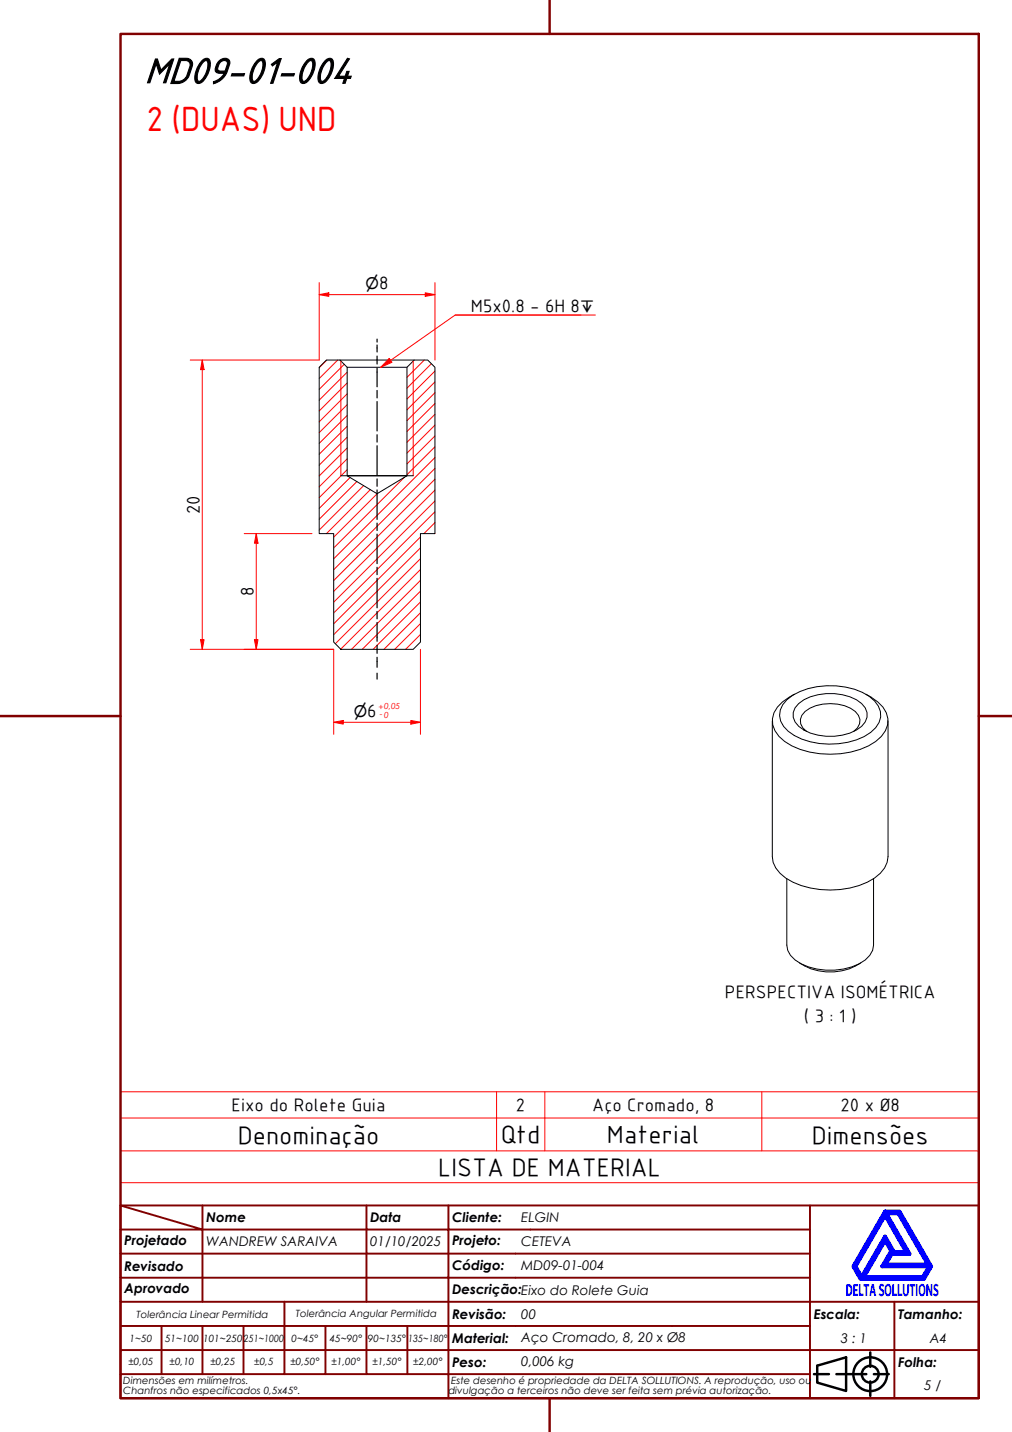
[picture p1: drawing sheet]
<svg xmlns="http://www.w3.org/2000/svg" width="210mm" height="297mm" viewBox="0 0 210 297" stroke-linecap="round" stroke-linejoin="round" font-family="sans-serif">
<!-- layer: Hatch (ABNT) -->
<g fill="none" stroke="#f00" stroke-width=".21">
<path d="M67.8 74.7l-1.6 1.6M70 74.7l-3.8 3.8M71.4 75.6l-5.2 5.2M72 79.4l-5.8 5.8M72 77.2l-5.8 5.8M88 74.7l-3.6 3.6M89.5 75.4l-5.1 5.1M90.2 79.2l-5.8 5.8M90.2 77l-5.8 5.8M72 97.4l-5.8 5.8M72 95.2l-5.8 5.8M72 92.9l-5.8 5.8"/>
<path d="M72 90.7l-5.8 5.8M72 88.4l-5.8 5.8M72 86.2l-5.8 5.8M72 83.9l-5.8 5.8M72 81.7l-5.8 5.8M72.6 99l-6.4 6.5M74 99.9l-7.8 7.8M83.9 99l-14.7 14.7M90.2 99.4l-21 21M90.2 97.2l-21 21M90.2 94.9l-21 21M90.2 92.7l-5.8 5.8"/>
<path d="M90.2 90.4l-5.8 5.8M90.2 88.2l-5.8 5.8M90.2 85.9l-5.8 5.8M90.2 83.7l-5.8 5.8M90.2 81.5l-5.8 5.8M75.4 100.7l-9.2 9.2M76.8 101.6l-9.1 9.1M78.3 102.4l-9.1 9M87.2 118.1l-16.5 16.5M87.2 115.9l-17.6 17.6M87.2 113.7l-18 17.9M87.2 111.4l-18 18"/>
<path d="M90.2 110.6v.1M90.2 108.4l-2.3 2.3M90.2 106.2l-21 21M90.2 103.9l-21 21M90.2 101.7l-21 21M87.2 131.6l-3.1 3.1M87.2 129.4l-5.3 5.3M87.2 127.1l-7.6 7.6M87.2 124.9l-9.8 9.8M87.2 122.6l-12.1 12.1M87.2 120.4l-14.3 14.3"/>
</g>
<!-- layer: Visible (ABNT) -->
<path d="M66.2 76.2l1.5-1.5h2.8l1.5 1.5v22.5l6.2 3.7 6.2-3.7v-22.5l1.5-1.5h2.8l1.5 1.5v34.5h-3v22.5l-1.5 1.5h-15l-1.5-1.5v-22.5h-3zM70.5 74.7h15.4M72 76.2h12.4M70.7 98.7h15M160.2 149.5v28.2a5.7 5.7 0 0 0 2.8 4.4 18.3 18.3 0 0 0 18.4 0 5.6 5.6 0 0 0 2.8-4.4v-28.2M163.2 145.1a14.5 14.5 0 0 1 12.2-2.6 10 10 0 0 1 6.8 4 3.7 3.7 0 0 1-.6 4.4 12.9 12.9 0 0 1-9.7 3.5 12.2 12.2 0 0 1-9.4-3.7 3.9 3.9 0 0 1 .7-5.6zM164.8 144a8.8 8.8 0 0 0-4.3 3.9 4.4 4.4 0 0 0 1.1 4.8 14.7 14.7 0 0 0 10.6 3.7 14.8 14.8 0 0 0 10.6-3.7 4.6 4.6 0 0 0-.7-7.1l-2.5-1.6M165.7 145.9a11.2 11.2 0 0 1 13 0 2.99 2.99 0 0 1 0 4.8 11.2 11.2 0 0 1-13 0 2.97 2.97 0 0 1 0-4.8zM167.3 151.8a2.48 2.48 0 0 1-.3-4.2 9.1 9.1 0 0 1 10.4 0 2.46 2.46 0 0 1-.4 4.2M163.2 182.3v13.8a4.7 4.7 0 0 0 3 3.8 13.7 13.7 0 0 0 13.3-.8l.9-.9 .6-1.1 .2-1v-13.8M165.8 199.7a11.6 11.6 0 0 0 12.7 0" fill="none" stroke="#000" stroke-width=".21"/>
<!-- layer: Visible Narrow (ABNT) -->
<path d="M70.7 74.9v23.8M85.7 74.9v23.8" fill="none" stroke="#f00" stroke-width=".21"/>
<path d="M81 74.7l-2 1.5M25 231.9h178v-5.4h-178v12.2M25 238.7v6.6h178v-6.6M103 226.5v12.2M113 226.5v12.2M158 226.5v12.2M203 231.9v6.8h-178" fill="none" stroke="#f00" stroke-width=".21"/>
<!-- layer: Borda A3/A4 (ABNT) -->
<path d="M25 7h178v283h-178zM114 0v7M0 148.5h25M203 148.5h7M114 290v7" fill="none" stroke="#800000" stroke-width=".51"/>
<path d="M183.6 257.3l1.2 2.2-1.8 3.2h9.7l-1.3 2.2h-12.2zM183.6 252.1l4.4 7.6h-2.6l-1.8-3.2-4.9 8.4-1.3-2.2zM183.6 251.3h3l6.5 11.4-1.5 2.6h-13.1l-1.5-2.6zM183.8 251.7h2.5l6.2 10.6h-8.8l1.3-2.2h3.7zM185 259.7h.2l-.1 .2z" fill="none" stroke="#00f" stroke-width=".8"/>
<!-- layer: 0 -->
<path d="M178.5 265.3h13.1" fill="none" stroke="#000" stroke-width=".21"/>
<g fill="none" stroke="#800000" stroke-width=".4">
<path d="M25 250l17 5h-17M25 250h178v40h-178zM42 255h34v5h17M42 255v15M42 250v5M76 250v5h17v5M93 250v5h75M168 250v20h-143M25 260h51v10M25 275h17M33.5 275v10M50.5 275h-8.5v10"/>
<path d="M59 270v15h-8.5M67.5 275v10h-8.5M76 275v10h8.5M84.5 275v10M93 275h-42.5v10M93 260v5h-68M93 275v10h75M93 260h75M93 275h75M168 265h-75v10M185.5 270v10h17.5M203 270h-35v10h17.5v10"/>
<path d="M25 285h25.5M25 280h143v10M67.5 285h8.5M84.5 285h8.5v5"/>
</g>
<g fill="none" stroke="#000" stroke-width=".51">
<path d="M168.8 285h3.1M169.5 283.3l6-1.8v7l-6-1.7zM173.5 285h6.2M180.5 280.5v3M180.5 286.5v3M181.3 285h3"/>
<circle cx="180.5" cy="285" r="3.5"/>
<circle cx="180.5" cy="285" r="1.75"/>
</g>
<!-- layer: Eixo de trabalho (ISO) -->
<g fill="none" stroke="#000" stroke-width=".25">
<path d="M78.2 70.3v.7M78.2 71.6v1.4M78.2 73.9v1.6M78.2 76.4v3.8M78.2 81v1.5M78.2 83.3v6.1M78.2 90.2v1.5M78.2 92.5v6.1M78.2 99.3v1.6M78.2 101.6v6.1M78.2 108.5v1.5M78.2 110.8v6.1"/>
<path d="M78.2 117.7v1.5M78.2 120v6.1M78.2 126.8v1.6M78.2 129.1v3.9M78.2 133.8v1.7M78.2 136.3v2.1M78.2 139.6v1.3"/>
</g>
<path d="M80.7 74.3l.6 .8-2.3 1.1z" fill="#f00"/>
<path d="M80.7 74.3l.6 .8-2.3 1.1zM94.4 65.3h29.1M120.5 65.3h-26.1l-13.4 9.4" fill="none" stroke="#f00" stroke-width=".21"/>
<path d="M53.1 132.7v2" fill="none" stroke="#f00" stroke-width=".21"/>
<path d="M52.8 132.7h.7l-.4 2z" fill="#f00"/>
<path d="M53.1 110.7v2M52.8 132.7h.7l-.4 2z" fill="none" stroke="#f00" stroke-width=".21"/>
<path d="M53.1 110.7l.4 2h-.7z" fill="#f00"/>
<path d="M50.7 110.7h14M53.1 110.7l.4 2h-.7zM53.1 112.7v20M42 132.7v2M50.7 134.7h18.5" fill="none" stroke="#f00" stroke-width=".21"/>
<path d="M41.6 132.7h.7l-.3 2z" fill="#f00"/>
<path d="M42 74.7v2M41.6 132.7h.7l-.3 2z" fill="none" stroke="#f00" stroke-width=".21"/>
<path d="M42 74.7l.3 2h-.7z" fill="#f00"/>
<path d="M39.5 74.7h26.7M42 74.7l.3 2h-.7zM42 76.7v56M39.5 134.7h29.7M69.2 149.8h2" fill="none" stroke="#f00" stroke-width=".21"/>
<path d="M69.2 149.8l2-.4v.8z" fill="#f00"/>
<path d="M69.2 149.8l2-.4v.8zM85.2 149.8h2" fill="none" stroke="#f00" stroke-width=".21"/>
<path d="M85.2 149.4l2 .4-2 .4z" fill="#f00"/>
<path d="M66.2 61.1h2M69.2 134.7v17.6M87.2 134.7v17.6M71.2 149.8h14M85.2 149.4l2 .4-2 .4z" fill="none" stroke="#f00" stroke-width=".21"/>
<path d="M66.2 61.1l2-.4v.8z" fill="#f00"/>
<path d="M66.2 61.1l2-.4v.8zM88.2 61.1h2" fill="none" stroke="#f00" stroke-width=".21"/>
<path d="M88.2 60.7l2 .4-2 .4z" fill="#f00"/>
<path d="M66.2 58.6v16.1M90.2 58.6v16.1M68.2 61.1h20M88.2 60.7l2 .4-2 .4z" fill="none" stroke="#f00" stroke-width=".21"/>
<text font-size="81.9" fill="#fff" x="188.7" y="289">.</text>
<text font-size="8.1" x="30" y="17.2">MD09-01-004</text>
<text font-size="7" fill="#f00" x="30.4" y="27.1">2 (DUAS) UND</text>
<g font-size="5.4">
<text x="49.3" y="237.3">Denominação</text>
<text x="103.9" y="237.1">Qtd</text>
<text x="125.9" y="237.1">Material</text>
<text x="168.4" y="237.3">Dimensões</text>
<text x="90.9" y="243.8">LISTA DE MATERIAL</text>
</g>
<g font-size="3.9">
<text x="78.6" y="60">8</text>
<text x="97.7" y="64.7">M5x0.8 - 6H 8</text>
<text x="41.4" y="106.6" transform="rotate(-90 41.4 106.6)">20</text>
<text x="52.6" y="123.7" transform="rotate(-90 52.6 123.7)">8</text>
<text x="76.2" y="148.7">6</text>
<text x="150.4" y="206.9">PERSPECTIVA ISOMÉTRICA</text>
<text x="166.7" y="211.9">( 3 : 1 )</text>
<text x="48" y="230.5">Eixo do Rolete Guia</text>
<text x="107" y="230.5">2</text>
<text x="122.8" y="230.5">Aço Cromado, 8</text>
<text x="174.3" y="230.5">20 x Ø8</text>
</g>
<text font-size="3.9" fill="#00f" x="175.4" y="268.8">DELTASOLLUTIONS</text>
<g font-size="3.3">
<text x="75.8" y="60">⌀</text>
<text x="120.3" y="64.7">↧</text>
<text x="73.4" y="148.7">⌀</text>
</g>
<g font-size="2.8">
<text x="42.8" y="253.5">Nome</text>
<text x="76.8" y="253.5">Data</text>
<text x="93.8" y="253.6">Cliente:</text>
<text x="108.1" y="253.5">ELGIN</text>
<text x="25.8" y="263.6">Revisado</text>
<text x="25.8" y="258.3">Projetado</text>
<text x="42.8" y="258.5">WANDREW SARAIVA</text>
<text x="76.8" y="258.4">01/10/2025</text>
<text x="93.8" y="263.4">Código:</text>
<text x="93.8" y="258.3">Projeto:</text>
<text x="108.1" y="263.5">MD09-01-004</text>
<text x="108.1" y="258.5">CETEVA</text>
<text x="25.8" y="268.3">Aprovado</text>
<text x="93.8" y="268.3">Descrição:Eixo do Rolete Guia</text>
<text x="93.8" y="273.6">Revisão:</text>
<text x="108.1" y="273.5">00</text>
<text x="168.8" y="273.5">Escala:</text>
<text x="186.3" y="273.5">Tamanho:</text>
<text x="93.8" y="278.6">Material:</text>
<text x="108.1" y="278.3">Aço Cromado, 8, 20 x Ø8</text>
<text x="174.4" y="278.5">3 : 1</text>
<text x="192.8" y="278.6">A4</text>
<text x="93.8" y="283.5">Peso:</text>
<text x="108.1" y="283.3">0,006 kg</text>
<text x="186.3" y="283.5">Folha:</text>
<text x="191.7" y="288.4">5 / 7</text>
</g>
<g font-size="2.1">
<text x="28.3" y="273.3">Tolerância Linear Permitida</text>
<text x="61.4" y="273.1">Tolerância Angular Permitida</text>
<text x="26.9" y="278.3">1~50</text>
<text x="34.2" y="278.3">51~100</text>
<text x="42.1" y="278.3">101~250</text>
<text x="50.5" y="278.3">251~1000</text>
<text x="60.5" y="278.3">0~45°</text>
<text x="68.4" y="278.3">45~90°</text>
<text x="76.3" y="278.3">90~135°</text>
<text x="84.7" y="278.3">135~180°</text>
<text x="25.6" y="287.1">Dimensões em milímetros.</text>
<text x="26.6" y="283.2">±0,05</text>
<text x="35.2" y="283.2">±0,10</text>
<text x="43.6" y="283.2">±0,25</text>
<text x="52.7" y="283.2">±0,5</text>
<text x="60.2" y="283.2">±0,50°</text>
<text x="68.7" y="283.2">±1,00°</text>
<text x="77.2" y="283.2">±1,50°</text>
<text x="85.7" y="283.2">±2,00°</text>
<text x="93.6" y="287.1">Este desenho é propriedade da DELTA SOLLUTIONS. A reprodução, uso ou</text>
<text x="25.6" y="289.2">Chanfros não especificados 0,5x45°.</text>
<text x="93" y="289.2">divulgação a terceiros não deve ser feita sem prévia autorização.</text>
</g>
<g font-size="1.7" fill="#f00">
<text x="78.5" y="147.2">+0,05</text>
<text x="78.8" y="148.7">- 0</text>
</g>
</svg>
